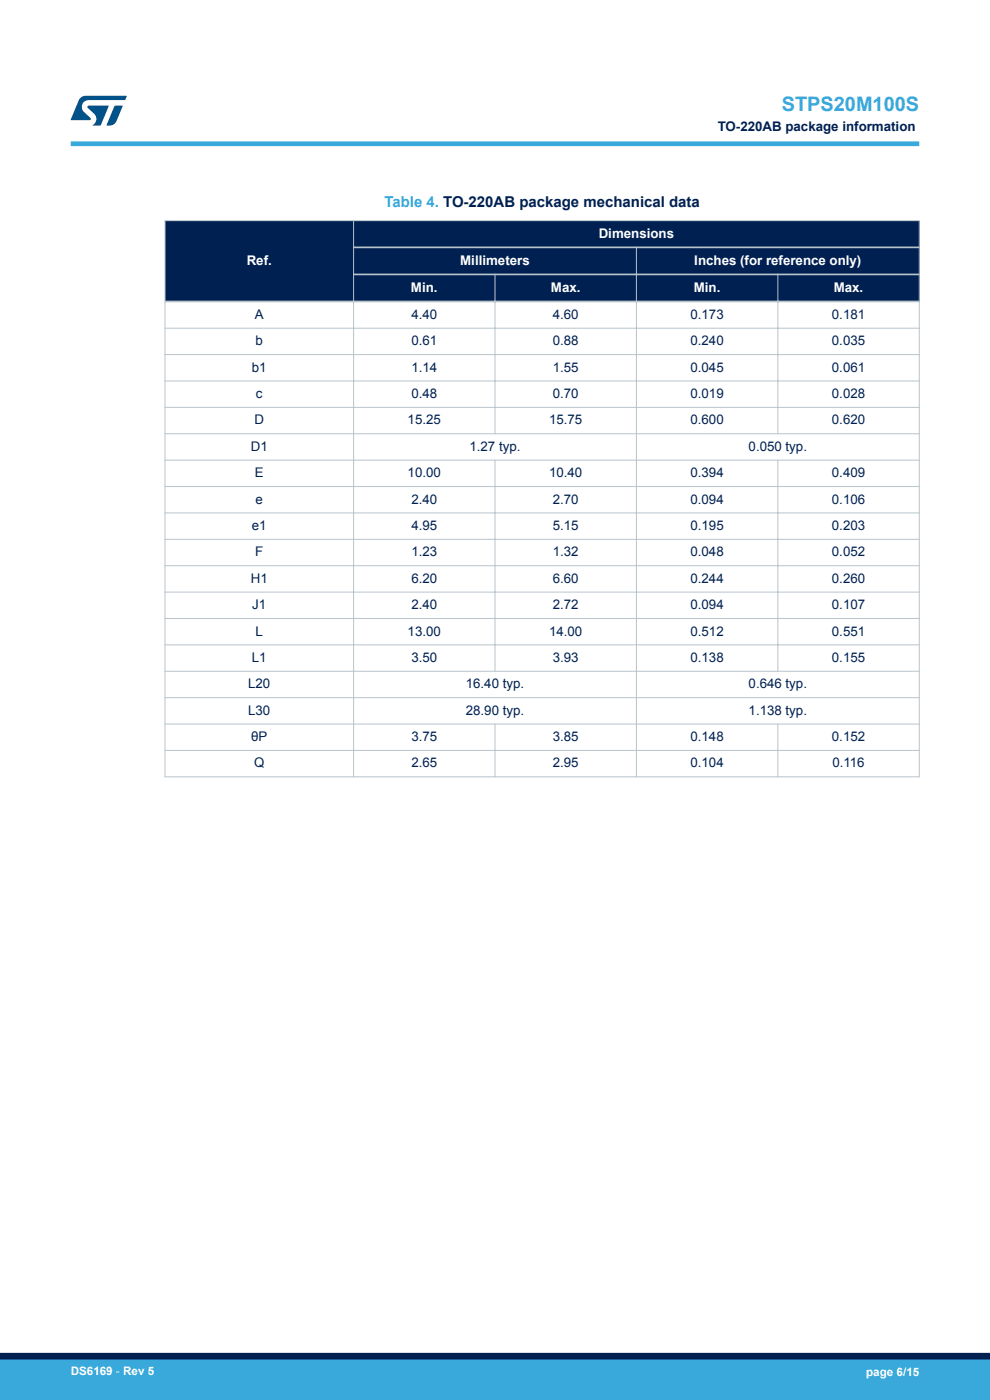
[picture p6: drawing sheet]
<svg xmlns="http://www.w3.org/2000/svg" width="210mm" height="297mm" viewBox="0 0 210 297" stroke-linecap="round" stroke-linejoin="round" font-family="sans-serif">
<g fill="#002052">
<path d="M35 46.8h160v17.2h-160z" fill-rule="evenodd"/>
<path d="M35 46.8h160v5.7h-160z" fill-rule="evenodd"/>
<path d="M35 52.5h160v5.7h-160z" fill-rule="evenodd"/>
<path d="M35 58.2h160v5.8h-160z" fill-rule="evenodd"/>
<path d="M35.1 46.9h39.8v16.9h-39.8z" fill-rule="evenodd"/>
</g>
<g fill="none" stroke="#b9c4ca" stroke-width=".21">
<path d="M34.9 46.8h160.2M35 46.7v118.2M75 46.7v118.2M105 58v34.1M135 52.3v112.6M165 58v34.1M195 46.7v118.2M34.9 69.6h160.2M34.9 75.2h160.2M34.9 80.8h160.2M34.9 86.4h160.2M34.9 92h160.2"/>
<path d="M34.9 97.6h160.2M105 97.5v45M165 97.5v45M34.9 103.2h160.2M34.9 108.8h160.2M34.9 114.4h160.2M34.9 120h160.2M34.9 125.6h160.2M34.9 131.2h160.2M34.9 136.8h160.2M34.9 142.4h160.2M34.9 148h160.2"/>
<path d="M34.9 153.6h160.2M34.9 159.2h160.2M105 153.5v11.4M165 153.5v11.4M34.9 164.8h160.2"/>
</g>
<path d="M74.9 52.5h120.2M74.9 58.2h120.2M195.1 64h-160.2" fill="none" stroke="#b9c4ca" stroke-width=".35"/>
<path d="M15 30.5h180" fill="none" stroke="#39a9dc" stroke-width="1"/>
<g fill="#005288">
<path d="M17.1 20.7l1.1-.4 8.7 .1-.4 .8h-7.6a1.45 1.45 0 0 0-1.4 .9 1.45 1.45 0 0 0 .2 1.6l1.5 1.3v.4l-4.2 .1 1.7-4.2z"/>
<path d="M24.3 22.4l1.7 .1-1.3 3.2a1.6 1.6 0 0 1-1.5 .9l-.6-.1z"/>
<path d="M18.6 22.5h4.5l-1.8 4.1h-1.7a1.54 1.54 0 0 0 .4-2.4l-1.4-1.3z"/>
</g>
<g fill="#39a9dc">
<path d="M0 288.4h210v8.6h-210z" fill-rule="evenodd"/>
<path d="M-.1 288.4h210.2v4.4h-210.2z" fill-rule="evenodd"/>
</g>
<path d="M0 287.7h210" fill="none" stroke="#002052" stroke-width="1.4"/>
<text font-size="4.2" fill="#39a9dc" x="165.8" y="23.5">STPS20M100S</text>
<text font-size="3.2" fill="#39a9dc" x="81.5" y="43.8">Table 4. TO-220AB package mechanical data</text>
<g font-size="2.8" fill="#002052">
<text x="152.2" y="27.9">TO-220AB package information</text>
<text x="54.1" y="67.6">A</text>
<text x="87.3" y="67.6">4.40</text>
<text x="117.3" y="67.6">4.60</text>
<text x="146.5" y="67.6">0.173</text>
<text x="176.5" y="67.6">0.181</text>
<text x="54.2" y="73.2">b</text>
<text x="87.3" y="73.2">0.61</text>
<text x="117.3" y="73.2">0.88</text>
<text x="146.5" y="73.2">0.240</text>
<text x="176.5" y="73.2">0.035</text>
<text x="53.4" y="78.8">b1</text>
<text x="87.3" y="78.8">1.14</text>
<text x="117.3" y="78.8">1.55</text>
<text x="146.5" y="78.8">0.045</text>
<text x="176.5" y="78.8">0.061</text>
<text x="54.3" y="84.4">c</text>
<text x="87.3" y="84.4">0.48</text>
<text x="117.3" y="84.4">0.70</text>
<text x="146.5" y="84.4">0.019</text>
<text x="176.5" y="84.4">0.028</text>
<text x="53.2" y="95.6">D1</text>
<text x="54" y="90">D</text>
<text x="86.5" y="90">15.25</text>
<text x="99.6" y="95.6">1.27 typ.</text>
<text x="116.5" y="90">15.75</text>
<text x="146.5" y="90">0.600</text>
<text x="158.8" y="95.6">0.050 typ.</text>
<text x="176.5" y="90">0.620</text>
<text x="54.1" y="101.2">E</text>
<text x="86.5" y="101.2">10.00</text>
<text x="116.5" y="101.2">10.40</text>
<text x="146.5" y="101.2">0.394</text>
<text x="176.5" y="101.2">0.409</text>
<text x="54.2" y="106.8">e</text>
<text x="87.3" y="106.8">2.40</text>
<text x="117.3" y="106.8">2.70</text>
<text x="146.5" y="106.8">0.094</text>
<text x="176.5" y="106.8">0.106</text>
<text x="53.4" y="112.4">e1</text>
<text x="87.3" y="112.4">4.95</text>
<text x="117.3" y="112.4">5.15</text>
<text x="146.5" y="112.4">0.195</text>
<text x="176.5" y="112.4">0.203</text>
<text x="54.1" y="118">F</text>
<text x="87.3" y="118">1.23</text>
<text x="117.3" y="118">1.32</text>
<text x="146.5" y="118">0.048</text>
<text x="176.5" y="118">0.052</text>
<text x="53.2" y="123.6">H1</text>
<text x="87.3" y="123.6">6.20</text>
<text x="117.3" y="123.6">6.60</text>
<text x="146.5" y="123.6">0.244</text>
<text x="176.5" y="123.6">0.260</text>
<text x="53.5" y="129.2">J1</text>
<text x="87.3" y="129.2">2.40</text>
<text x="117.3" y="129.2">2.72</text>
<text x="146.5" y="129.2">0.094</text>
<text x="176.5" y="129.2">0.107</text>
<text x="54.2" y="134.8">L</text>
<text x="86.5" y="134.8">13.00</text>
<text x="116.5" y="134.8">14.00</text>
<text x="146.5" y="134.8">0.512</text>
<text x="176.5" y="134.8">0.551</text>
<text x="53.4" y="140.4">L1</text>
<text x="87.3" y="140.4">3.50</text>
<text x="117.3" y="140.4">3.93</text>
<text x="146.5" y="140.4">0.138</text>
<text x="176.5" y="140.4">0.155</text>
<text x="52.6" y="146">L20</text>
<text x="98.8" y="146">16.40 typ.</text>
<text x="158.8" y="146">0.646 typ.</text>
<text x="52.6" y="151.6">L30</text>
<text x="98.8" y="151.6">28.90 typ.</text>
<text x="158.8" y="151.6">1.138 typ.</text>
<text x="53.3" y="157.2">θP</text>
<text x="87.3" y="157.2">3.75</text>
<text x="117.3" y="157.2">3.85</text>
<text x="146.5" y="157.2">0.148</text>
<text x="176.5" y="157.2">0.152</text>
<text x="53.9" y="162.8">Q</text>
<text x="87.3" y="162.8">2.65</text>
<text x="117.3" y="162.8">2.95</text>
<text x="146.5" y="162.8">0.104</text>
<text x="176.6" y="162.8">0.116</text>
</g>
<g font-size="2.8" fill="#fff">
<text x="127" y="50.4">Dimensions</text>
<text x="52.3" y="56.2">Ref.</text>
<text x="97.6" y="56.2">Millimeters</text>
<text x="147.3" y="56.2">Inches (for reference only)</text>
<text x="87.2" y="61.9">Min.</text>
<text x="116.9" y="61.9">Max.</text>
<text x="147.2" y="61.9">Min.</text>
<text x="176.9" y="61.9">Max.</text>
</g>
<g font-size="2.5" fill="#fff">
<text x="15" y="291.6">DS6169 - Rev 5</text>
<text x="183.7" y="291.9">page 6/15</text>
</g>
</svg>
